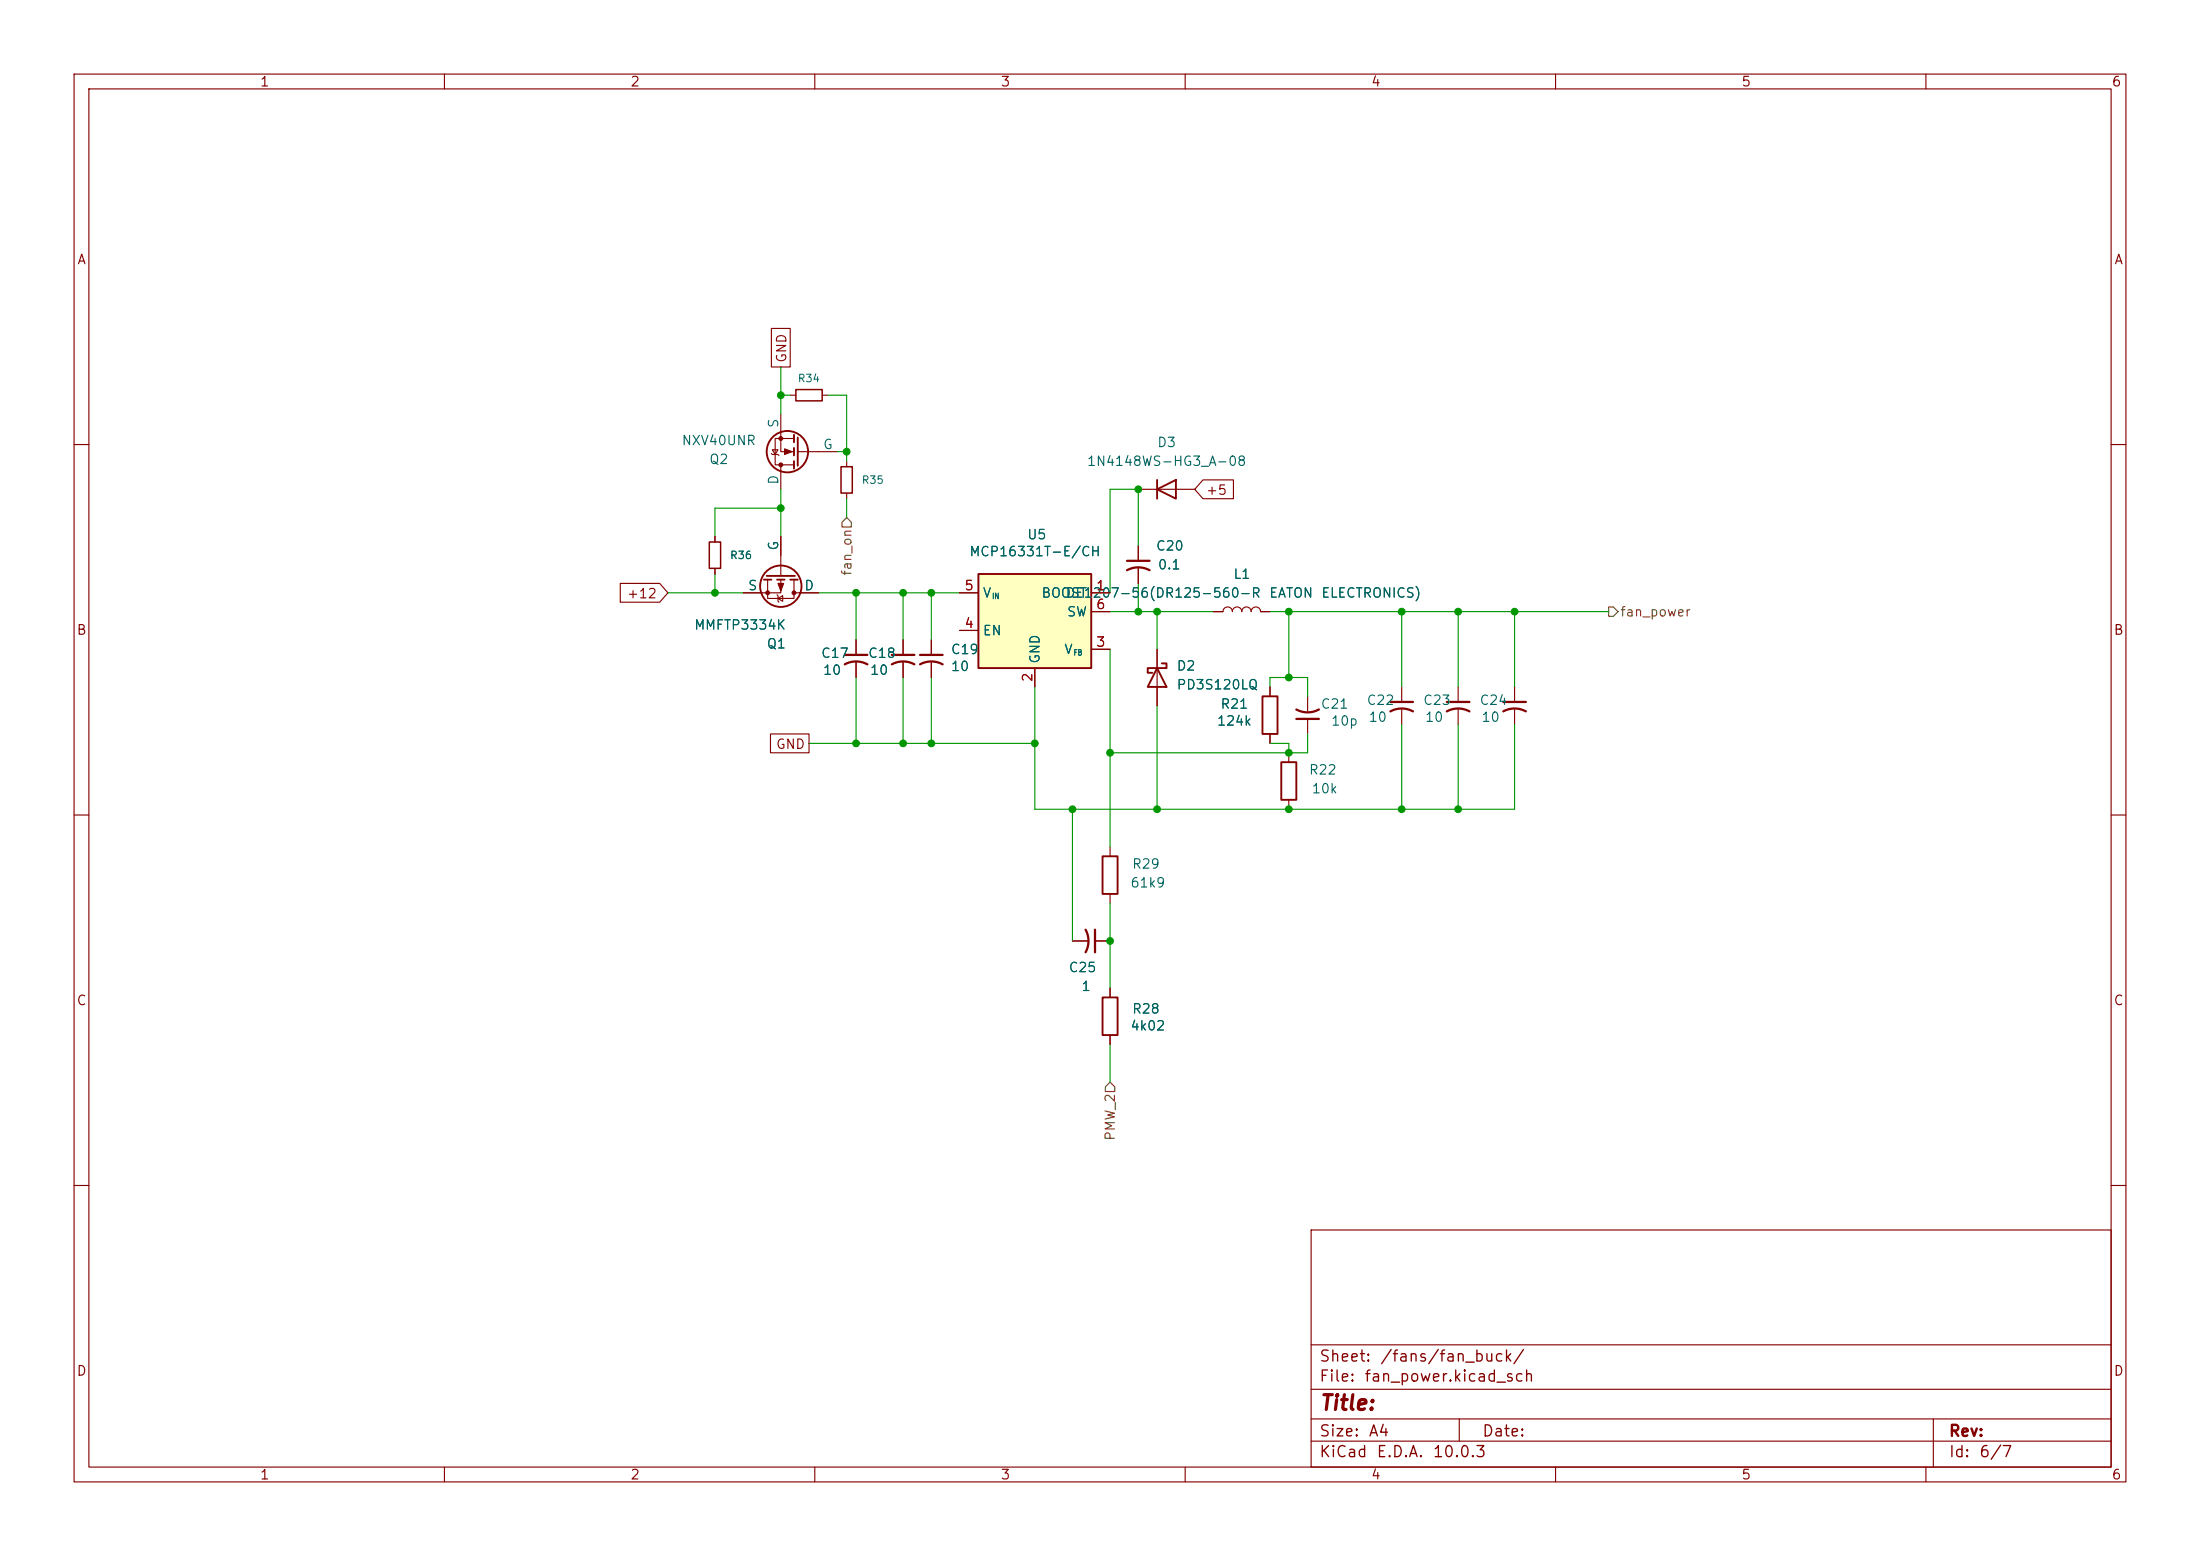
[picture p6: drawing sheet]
<svg xmlns="http://www.w3.org/2000/svg" width="297mm" height="210mm" viewBox="0 0 297 210" stroke-linecap="round" stroke-linejoin="round" font-family="sans-serif">
<g fill="none" stroke="#840000" stroke-width=".15">
<path d="M10 10h277v190h-277zM12 12h273v186h-273zM60 10v2M110 10v2M160 10v2M210 10v2M260 10v2M10 60h2M96.5 72.4v.8M96.5 76.7v.8M103.6 78.2v2.6h3.6v-2.6M105.4 78.2v1.8h-5.1"/>
<path d="M105.4 72.4v5.3M114.3 62.2v.8M114.3 66.5v.8M153.7 73.7v2M153.7 76.7v2M153.7 66h7.6M285 60h2M104.9 80.3l.1 .1v.8l.2 .1M105 80.8l.7-.4v.8zM107.2 80h3.3M121.9 86.4v2M121.9 89.4v2"/>
<path d="M176.5 94v2M176.5 97v2.1M189.2 92.7v2M189.2 95.8v2M10 110h2M149.9 114.3v1.3M285 110h2M144.8 127h2M147.8 127h2.1M149.9 120.7v1.2M10 160h2M177 166h108v32h-108z"/>
<path d="M285 160h2M60 198v2M110 198v2M160 198v2M177 194.5h108M177 191.5h108M177 187.5h108M177 181.5h108M197 191.5v3M210 198v2M260 198v2M261 191.5v6.5"/>
</g>
<path d="M152.1 77a3.2 3.2 0 0 1 3.1 0M152.1 75.7h3.1M120.4 89.7a3.2 3.2 0 0 1 3 0M120.4 88.4h3M175 95.8a3.2 3.2 0 0 0 3.1 0M175 97h3.1M187.7 96a3.2 3.2 0 0 1 3.1 0M187.7 94.7h3.1M146.6 125.5a3.2 3.2 0 0 1 0 3M147.8 125.5v3" fill="none" stroke="#840000" stroke-width=".3"/>
<g fill="none" stroke="#840000" stroke-width=".25">
<path d="M103.1 78.2h1M103.5 77.7h3.8M104.9 78.2h1M106.7 78.2h1M156.2 66l2.5-1.2v2.5zM156.2 64.8v2.5M148.8 115.6h2.1v5.1h-2.1z"/>
<circle cx="105.4" cy="79.1" r="2.79"/>
</g>
<path d="M95.8 73.2h1.5v3.5h-1.5zM113.5 63h1.6v3.5h-1.6z" fill="none" stroke="#840000" stroke-width=".2"/>
<g fill="#840000" stroke="#840000" stroke-width=".15">
<path d="M105 78.7h.8l-.4 1.1z"/>
<circle cx="107.2" cy="80" r=".25"/>
<circle cx="103.6" cy="80" r=".25"/>
</g>
<path d="M132.1 77.5h15.2v12.7h-15.2z" fill="#ffffc2"/>
<g fill="none" stroke="#840000" stroke-width=".25">
<path d="M107.2 58.7v1M107.7 59.1v3.8M107.2 60.5v1M107.2 62.2v1M132.1 77.5h15.2v12.7h-15.2zM156.2 90.2l1.3 2.5h-2.6zM156.8 89.5h.7v.7h-2.6v.6h.7M170.4 94h2.1v5.1h-2.1zM173 102.9h2v5.1h-2zM148.8 134.6h2.1v5.1h-2.1z"/>
<circle cx="106.3" cy="61" r="2.79"/>
</g>
<g fill="none" stroke="#840000" stroke-width=".15">
<path d="M104.1 44.3h2.6v5.2h-2.6zM105.4 55.9v5.1h1.8M106.7 53.3h.7M107.2 59.2h-2.6v3.5h2.6M111 53.3h.8M83.7 78.7h5.4l1.1 1.3-1.1 1.3h-5.4zM96.5 72.4v.8M96.5 76.7v.8M104.1 61.2l.2 .1h.7l.2 .2M104.3 60.7h.7l-.4 .6zM105.4 62.7v3.3M105.4 72.4v2.5"/>
<path d="M107.7 61h5.3M153.7 73.7v2M153.7 76.7v2M162.4 64.8h4.1v2.5h-4.1l-1.1-1.3zM100.3 80h2.6M104 99.1h5.2v2.5h-5.2zM107.9 80h2.6M115.6 86.4v2M115.6 89.4v2M121.9 86.4v2M121.9 89.4v2M125.7 86.4v2"/>
<path d="M125.7 89.4v2M129.5 80h2.6M129.5 85.1h2.6M139.7 90.2v2.5M147.3 80h2.6M147.3 87.6h2.6M147.3 82.6h2.6M156.2 87.6v7.7M163.8 82.6h1.3a.64 .64 0 0 1 .6-.7 .64 .64 0 0 1 .7 .7 .64 .64 0 0 1 .6-.7 .64 .64 0 0 1 .6 .7 .64 .64 0 0 1 .7-.7 .64 .64 0 0 1 .6 .7 .64 .64 0 0 1 .6-.7 .64 .64 0 0 1 .7 .7h1.2M171.4 92.7v1.3M171.4 99.1v1.2M196.8 92.7v2"/>
<path d="M196.8 95.8v2M204.5 92.7v2M204.5 95.8v2M174 101.6v1.3M174 108v1.2M144.8 127h2M147.8 127h2.1M149.9 133.4v1.2M149.9 139.7v1.3"/>
</g>
<path d="M114 89.7a3.2 3.2 0 0 1 3.1 0M114 88.4h3.1M124.2 89.7a3.2 3.2 0 0 1 3.1 0M124.2 88.4h3.1M195.3 96a3.2 3.2 0 0 1 3.1 0M195.3 94.7h3.1M202.9 96a3.2 3.2 0 0 1 3.1 0M202.9 94.7h3.1" fill="none" stroke="#840000" stroke-width=".3"/>
<g fill="#840000" stroke="#840000" stroke-width=".15">
<path d="M105.9 60.6l1 .4-1 .3z"/>
<circle cx="105.4" cy="62.7" r=".25"/>
<circle cx="105.4" cy="59.2" r=".25"/>
</g>
<path d="M107.4 52.6h3.6v1.5h-3.6z" fill="none" stroke="#840000" stroke-width=".2"/>
<path d="M113.7 70.5l.6-.6 .6 .6v.6h-1.2zM217.2 81.9h.6l.6 .7-.6 .6h-.6zM149.9 146.1l.6 .6v.6h-1.3v-.6z" fill="none" stroke="#725600" stroke-width=".15"/>
<g fill="none" stroke="#009600" stroke-width=".15">
<path d="M105.4 53.3h1.3M105.4 49.5v6.4M111.8 53.3h2.5v8.9M96.5 77.5v2.5M105.4 68.6h-8.9v3.8M105.4 66v6.4M113 61h1.3M114.3 67.3v2.6M153.7 73.7v-7.7h-3.8v14M153.7 78.7v3.9M90.2 80h10.1M110.5 80h19"/>
<path d="M115.6 80v6.4M115.6 91.4v8.9M121.9 80v6.4M121.9 91.4v8.9M125.7 80v6.4M125.7 91.4v8.9M139.7 92.7v16.5h64.8v-11.4M149.9 82.6h13.9M149.9 87.6v26.7M156.2 82.6v5M156.2 95.3v13.9M171.4 92.7v-1.3h5.1v2.6"/>
<path d="M171.4 82.6h45.8M174 82.6v8.8M176.5 99.1v2.5h-26.6M189.2 82.6v10.1M189.2 97.8v11.4M196.8 82.6v10.1M196.8 97.8v11.4M204.5 82.6v10.1M109.2 100.3h30.5M144.8 109.2v17.8M171.4 100.3h2.6v1.3M149.9 121.9v11.5"/>
<path d="M149.9 141v5.1"/>
</g>
<g fill="#009600" stroke="#009600" stroke-width=".14">
<circle cx="156.2" cy="82.6" r=".46"/>
<circle cx="153.7" cy="82.6" r=".46"/>
<circle cx="149.9" cy="101.6" r=".46"/>
<circle cx="144.8" cy="109.2" r=".46"/>
<circle cx="156.2" cy="109.2" r=".46"/>
<circle cx="153.7" cy="66" r=".46"/>
<circle cx="139.7" cy="100.3" r=".46"/>
<circle cx="121.9" cy="80" r=".46"/>
<circle cx="125.7" cy="80" r=".46"/>
<circle cx="149.9" cy="127" r=".46"/>
<circle cx="125.7" cy="100.3" r=".46"/>
<circle cx="121.9" cy="100.3" r=".46"/>
<circle cx="115.6" cy="100.3" r=".46"/>
<circle cx="114.3" cy="61" r=".46"/>
<circle cx="105.4" cy="53.3" r=".46"/>
<circle cx="105.4" cy="68.6" r=".46"/>
<circle cx="96.5" cy="80" r=".46"/>
<circle cx="115.6" cy="80" r=".46"/>
<circle cx="189.2" cy="109.2" r=".46"/>
<circle cx="196.8" cy="109.2" r=".46"/>
<circle cx="174" cy="82.6" r=".46"/>
<circle cx="174" cy="91.4" r=".46"/>
<circle cx="196.8" cy="82.6" r=".46"/>
<circle cx="189.2" cy="82.6" r=".46"/>
<circle cx="174" cy="109.2" r=".46"/>
<circle cx="174" cy="101.6" r=".46"/>
<circle cx="204.5" cy="82.6" r=".46"/>
</g>
<text font-size="2" fill="#840000" x="178" y="190.8">Title:</text>
<g font-size="1.5" fill="#840000">
<text x="178" y="184.2">Sheet:</text>
<text x="186.2" y="184.2">/fans/fan_buck/</text>
<text x="178" y="186.9">File:</text>
<text x="184.1" y="186.9">fan_power.kicad_sch</text>
<text x="178" y="197.1">KiCad</text>
<text x="178" y="194.3">Size:</text>
<text x="184.7" y="194.3">A4</text>
<text x="185.7" y="197.1">E.D.A.</text>
<text x="193.3" y="197.1">10.0.3</text>
<text x="200" y="194.3">Date:</text>
<text x="263" y="194.3">Rev:</text>
<text x="263" y="197.1">Id:</text>
<text x="267.1" y="197.1">6/7</text>
</g>
<g font-size="1.3" fill="#840000">
<text x="35" y="12">1</text>
<text x="85" y="12">2</text>
<text x="135" y="12">3</text>
<text x="185" y="12">4</text>
<text x="235" y="12">5</text>
<text x="285" y="12">6</text>
<text x="10.3" y="36">A</text>
<text x="285.3" y="36">A</text>
<text x="106.5" y="49.1" transform="rotate(-90 106.5 49.1)">GND</text>
<text x="162.7" y="67.1">+5</text>
<text x="84.5" y="81.1">+12</text>
<text x="10.3" y="86">B</text>
<text x="285.3" y="86">B</text>
<text x="104.7" y="101.4">GND</text>
<text x="10.3" y="136">C</text>
<text x="285.3" y="136">C</text>
<text x="10.3" y="186">D</text>
<text x="285.3" y="186">D</text>
<text x="35" y="200">1</text>
<text x="85" y="200">2</text>
<text x="135" y="200">3</text>
<text x="185" y="200">4</text>
<text x="235" y="200">5</text>
<text x="285" y="200">6</text>
</g>
<g font-size="1.3" fill="#006464">
<text x="105.4" y="57.9" transform="rotate(-90 105.4 57.9)">S</text>
<text x="91.9" y="60.4">NXV40UNR</text>
<text x="95.7" y="62.9">Q2</text>
<text x="105.4" y="65.5" transform="rotate(-90 105.4 65.5)">D</text>
<text x="111" y="60.9">G</text>
<text x="146.6" y="63.2">1N4148WS-HG3_A-08</text>
<text x="156.1" y="60.7">D3</text>
<text x="105.4" y="74.4" transform="rotate(-90 105.4 74.4)">G</text>
<text x="130.8" y="75.4">MCP16331T-E/CH</text>
<text x="138.6" y="73.1">U5</text>
<text x="156" y="74.6">C20</text>
<text x="156.2" y="77.2">0.1</text>
<text x="100.9" y="80">S</text>
<text x="108.5" y="80">D</text>
<text x="132.6" y="81">V</text>
<text x="140.5" y="81">BOOST</text>
<text x="143.8" y="81">DE1207-56(DR125-560-R</text>
<text x="143.9" y="83.5">SW</text>
<text x="166.4" y="78.4">L1</text>
<text x="171.2" y="81">EATON</text>
<text x="178.3" y="81">ELECTRONICS)</text>
<text x="93.6" y="85.3">MMFTP3334K</text>
<text x="103.4" y="87.8">Q1</text>
<text x="110.8" y="89.1">C17</text>
<text x="117.1" y="89.1">C18</text>
<text x="128.3" y="88.6">C19</text>
<text x="132.6" y="86.1">EN</text>
<text x="140.7" y="89.7" transform="rotate(-90 140.7 89.7)">GND</text>
<text x="143.6" y="88.6">V</text>
<text x="111" y="91.4">10</text>
<text x="117.4" y="91.4">10</text>
<text x="128.3" y="90.9">10</text>
<text x="158.8" y="90.8">D2</text>
<text x="158.8" y="93.4">PD3S120LQ</text>
<text x="164.7" y="96">R21</text>
<text x="178.2" y="96">C21</text>
<text x="184.4" y="95.5">C22</text>
<text x="192" y="95.5">C23</text>
<text x="199.7" y="95.5">C24</text>
<text x="164.2" y="98.3">124k</text>
<text x="179.6" y="98.3">10p</text>
<text x="184.7" y="97.7">10</text>
<text x="192.3" y="97.7">10</text>
<text x="199.9" y="97.7">10</text>
<text x="176.6" y="104.9">R22</text>
<text x="177" y="107.4">10k</text>
<text x="152.7" y="117.6">R29</text>
<text x="152.5" y="120.1">61k9</text>
<text x="144.2" y="131.5">C25</text>
<text x="145.9" y="134.1">1</text>
<text x="152.7" y="137.1">R28</text>
<text x="152.5" y="139.4">4k02</text>
</g>
<g font-size="1.3" fill="#725600">
<text x="115.3" y="77.8" transform="rotate(-90 115.3 77.8)">fan_on</text>
<text x="218.6" y="83.5">fan_power</text>
<text x="150.8" y="154.1" transform="rotate(-90 150.8 154.1)">PMW_2</text>
</g>
<g font-size="1.3" fill="#a90000">
<text x="130.1" y="80">5</text>
<text x="147.9" y="80">1</text>
<text x="147.9" y="82.5">6</text>
<text x="130.1" y="85.1">4</text>
<text x="147.9" y="87.6">3</text>
<text x="139.7" y="92.1" transform="rotate(-90 139.7 92.1)">2</text>
</g>
<g font-size="1" fill="#006464">
<text x="107.6" y="51.8">R34</text>
<text x="116.3" y="65.5">R35</text>
<text x="98.5" y="75.7">R36</text>
</g>
<g font-size=".8" fill="#006464">
<text x="133.9" y="81">IN</text>
<text x="144.9" y="88.7">FB</text>
</g>
</svg>
